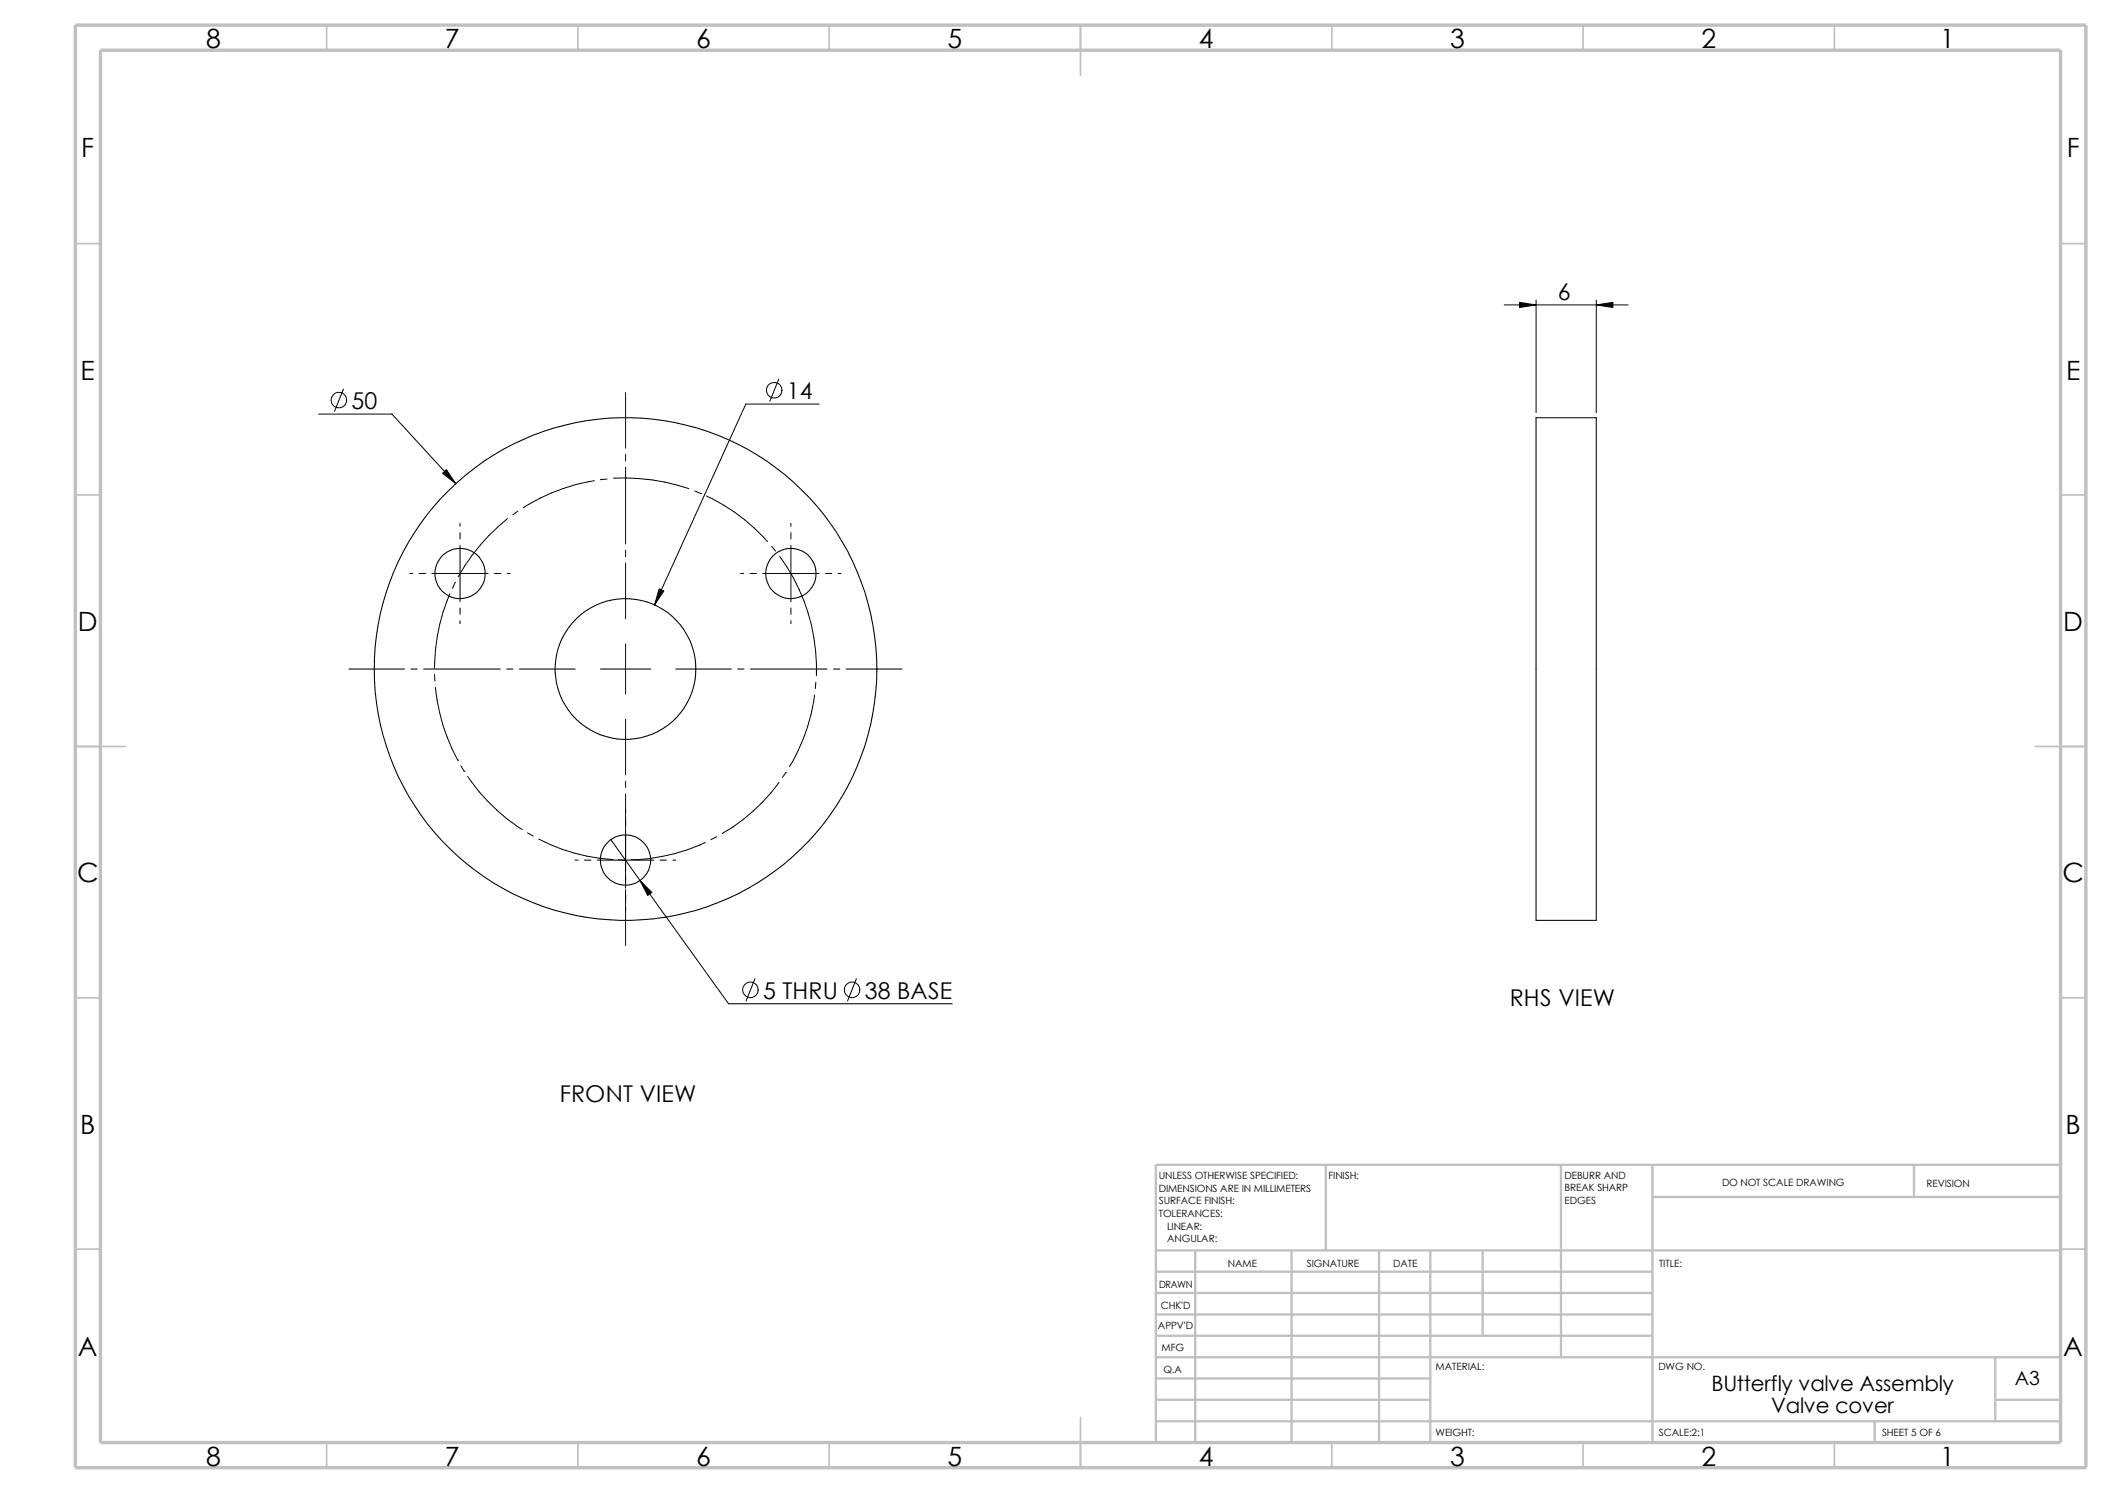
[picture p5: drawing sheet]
<svg xmlns="http://www.w3.org/2000/svg" width="420mm" height="297mm" viewBox="0 0 420 297" stroke-linecap="round" stroke-linejoin="round" font-family="sans-serif">
<g fill="none" stroke="#c0c0c0" stroke-width=".34">
<path d="M65 5v5M115 5v5M165 5v5M215 5v10M265 5v5M315 5v5M365 5v5M15 48.5h5M410 48.5h5M15 98.5h5M410 98.5h5M15 148.5h10"/>
<path d="M405 148.5h10M15 198.5h5M410 198.5h5M15 248.5h5M410 248.5h5M65 287v5M115 287v5M165 287v5M215 282v10M265 287v5M315 287v5M365 287v5"/>
</g>
<g fill="none" stroke="#c0c0c0" stroke-width=".47">
<path d="M263.8 231.7v17.1M310.6 231.7v38.3M328.8 238.1h81.2M328.8 231.7v55.3M380.8 231.7v6.4M410 231.7h-180v55.3M230 253h98.8M230 257.2h98.8M230 248.8h180M237.8 248.8v38.2M257 248.8v38.2M274.4 248.8v38.2"/>
<path d="M284.6 248.8v38.2M295 248.8v16.9M230 278.5h54.6M230 270h180M230 274.2h54.6M230 261.5h98.8M230 265.7h98.8M397 278.5h13M397 270v12.7M230 282.7h180M373 282.7v4.3"/>
</g>
<path d="M15 5h400v287h-400zM20 10h390v277h-390z" fill="none" stroke="#c0c0c0" stroke-width=".68" stroke-linecap="butt"/>
<g fill="none" stroke="#000" stroke-width=".21">
<path d="M305.6 83.1h12v100h-12z"/>
<circle cx="91.5" cy="114.1" r="5"/>
<circle cx="157.4" cy="114.1" r="5"/>
<circle cx="124.4" cy="133.1" r="14"/>
<circle cx="124.4" cy="133.1" r="50"/>
<circle cx="124.5" cy="171.1" r="5"/>
</g>
<g fill="none" stroke="#000" stroke-width=".2">
<path d="M305.6 59.7v22.4M317.6 59.7v22.4M68.3 77.4l-1.8 4.4M124.5 78.1v11.1M154.9 75.4l-1.7 4.4M299.3 60.7h24.6M63.4 82.4h14.6l12.7 13.8M118.2 95.6a37.8 37.8 0 0 0-14.1 5.4M120.8 95.3l-1.3 .1M122 95.1a40.7 40.7 0 0 1 15 2.1M124.5 90.4v1.3M124.5 93v15.2"/>
<path d="M138.2 97.7l1.2 .5M139.4 98.2h.1M140.5 98.7a36.7 36.7 0 0 1 12.2 9M163 80.4h-14.6l-18.2 40M81.5 114.1h.6M83.4 114.1h1.3M85.9 114.1h11.2M89.5 118.1a38.1 38.1 0 0 0-3.1 14.8M90.6 115.8l-.6 1.2M91.5 104.1v.6M91.5 106v1.2M91.5 108.5v11.2"/>
<path d="M98.4 114.1h1.3M100.9 114.1h.6M101 103.2a41.9 41.9 0 0 0-9.9 11.5M103 101.7l-1 .7M124.5 109.5v1.2M124.5 112v11.1M147.4 114.1h.6M149.2 114.1h1.3M151.8 114.1h11.1M153.5 108.7l.8 .9M155.1 110.7a38 38 0 0 1 7.3 23.8M157.4 104.1v.6"/>
<path d="M157.4 106v1.2M157.4 108.5v11.2M164.2 114.1h1.3M166.8 114.1h.5M69.4 133.1h11.1M81.7 133.1h1.3M84.3 133.1h15.2M86.4 134.2l.1 1.3M86.6 136.7a37.6 37.6 0 0 0 4.5 14.5M91.5 120.9v1.3M91.5 123.5v.6M100.8 133.1h1.3"/>
<path d="M103.3 133.1h11.1M119.5 133.1h10M124.5 128.1v10M134.5 133.1h11M146.8 133.1h1.2M149.3 133.1h15.2M157.4 120.9v1.3M157.4 123.5v.6M162.1 138.3a36.1 36.1 0 0 1-5 14.2M162.3 135.7l-.1 1.3M165.8 133.1h1.3M168.4 133.1h11.1"/>
<path d="M91.1 151.2h.1M91.7 152.3l.6 1.1M92.3 153.4h.1M93 154.5a37.6 37.6 0 0 0 10.9 10.5M124.5 143.1v11M124.5 155.4v1.3M124.5 157.9v18.8M154.9 155.7a35.9 35.9 0 0 1-11.2 10.1M156.4 153.6l-.7 1M104.9 165.7l1.2 .6M107.2 166.9a36.5 36.5 0 0 0 14.6 4.1M114.4 171.1h.6"/>
<path d="M116.3 171.1h1.3M118.8 171.1h11.2M121.5 167l23.4 32.7h44.5M121.8 171h.1M123 171l1.3 .1M124.5 177v11.1M131.3 171.1h1.3M133.9 171.1h.6M140.3 167.6a35.6 35.6 0 0 1-14.7 3.4M142.6 166.5l-1.2 .5M150.2 194.7l-1.8 4.4M170.4 194.7l-1.8 4.4"/>
<circle cx="67.4" cy="79.6" r="1.56"/>
<circle cx="154" cy="77.6" r="1.56"/>
<circle cx="149.3" cy="196.9" r="1.55"/>
<circle cx="169.5" cy="196.9" r="1.55"/>
</g>
<path d="M302.3 60.2l3.3 .5-3.3 .5zM317.6 60.7l3.3-.5v1zM88.1 94.1l.7-.7 1.9 2.8zM131.1 117.1l1 .5-1.9 2.8zM127.3 175.2l2.4 2.3-.8 .6z" fill="#000" stroke="#000" stroke-width=".2"/>
<g font-size="5.3">
<text x="41" y="9.6">8</text>
<text x="88.5" y="9.6">7</text>
<text x="138.5" y="9.6">6</text>
<text x="188.5" y="9.6">5</text>
<text x="238.5" y="9.6">4</text>
<text x="288.5" y="9.6">3</text>
<text x="338.5" y="9.6">2</text>
<text x="386" y="9.6">1</text>
<text x="16.2" y="31.3">F</text>
<text x="411.2" y="31.3">F</text>
<text x="16" y="75.6">E</text>
<text x="411" y="75.6">E</text>
<text x="15.5" y="125.6">D</text>
<text x="410.5" y="125.6">D</text>
<text x="15.3" y="175.6">C</text>
<text x="410.3" y="175.6">C</text>
<text x="16" y="225.6">B</text>
<text x="411" y="225.6">B</text>
<text x="15.5" y="269.8">A</text>
<text x="410.5" y="269.8">A</text>
<text x="41" y="291.6">8</text>
<text x="88.5" y="291.6">7</text>
<text x="138.5" y="291.6">6</text>
<text x="188.5" y="291.6">5</text>
<text x="238.5" y="291.6">4</text>
<text x="288.5" y="291.6">3</text>
<text x="338.5" y="291.6">2</text>
<text x="386" y="291.6">1</text>
</g>
<g font-size="4.6">
<text x="309.9" y="59.7">6</text>
<text x="69.9" y="81.4">50</text>
<text x="156.5" y="79.4">14</text>
<text x="151.8" y="198.7">5 THRU</text>
<text x="172" y="198.7">38 BASE</text>
<text x="300.4" y="200.1">RHS VIEW</text>
<text x="111.4" y="219.2">FRONT VIEW</text>
</g>
<g font-size="4.2">
<text x="340.5" y="276.8">BUtterfly valve Assembly</text>
<text x="352.4" y="281.1">Valve cover</text>
</g>
<text font-size="3.9" x="400.9" y="275.5">A3</text>
<g font-size="2">
<text x="230.5" y="234.6">UNLESS OTHERWISE SPECIFIED:</text>
<text x="230.5" y="237.1">DIMENSIONS ARE IN MILLIMETERS</text>
<text x="230.5" y="239.6">SURFACE FINISH:</text>
<text x="264.3" y="234.6">FINISH:</text>
<text x="311.3" y="234.5">DEBURR AND</text>
<text x="311.3" y="237">BREAK SHARP</text>
<text x="311.3" y="239.5">EDGES</text>
<text x="342.6" y="236">DO NOT SCALE DRAWING</text>
<text x="383.3" y="236.2">REVISION</text>
<text x="230.5" y="242.1">TOLERANCES:</text>
<text x="232.2" y="244.6">LINEAR:</text>
<text x="232.2" y="247.1">ANGULAR:</text>
<text x="260" y="252">SIGNATURE</text>
<text x="277.2" y="252">DATE</text>
<text x="330.1" y="252">TITLE:</text>
<text x="230.6" y="256.2">DRAWN</text>
<text x="244.3" y="252.1">NAME</text>
<text x="230.9" y="260.4">CHK'D</text>
<text x="230.4" y="264.5">APPV'D</text>
<text x="231.1" y="268.8">MFG</text>
<text x="231.5" y="273.1">Q.A</text>
<text x="285.6" y="272.5">MATERIAL:</text>
<text x="329.9" y="272.5">DWG NO.</text>
<text x="285.6" y="285.6">WEIGHT:</text>
<text x="330" y="285.6">SCALE:2:1</text>
<text x="374.4" y="285.6">SHEET 5 OF 6</text>
</g>
</svg>
